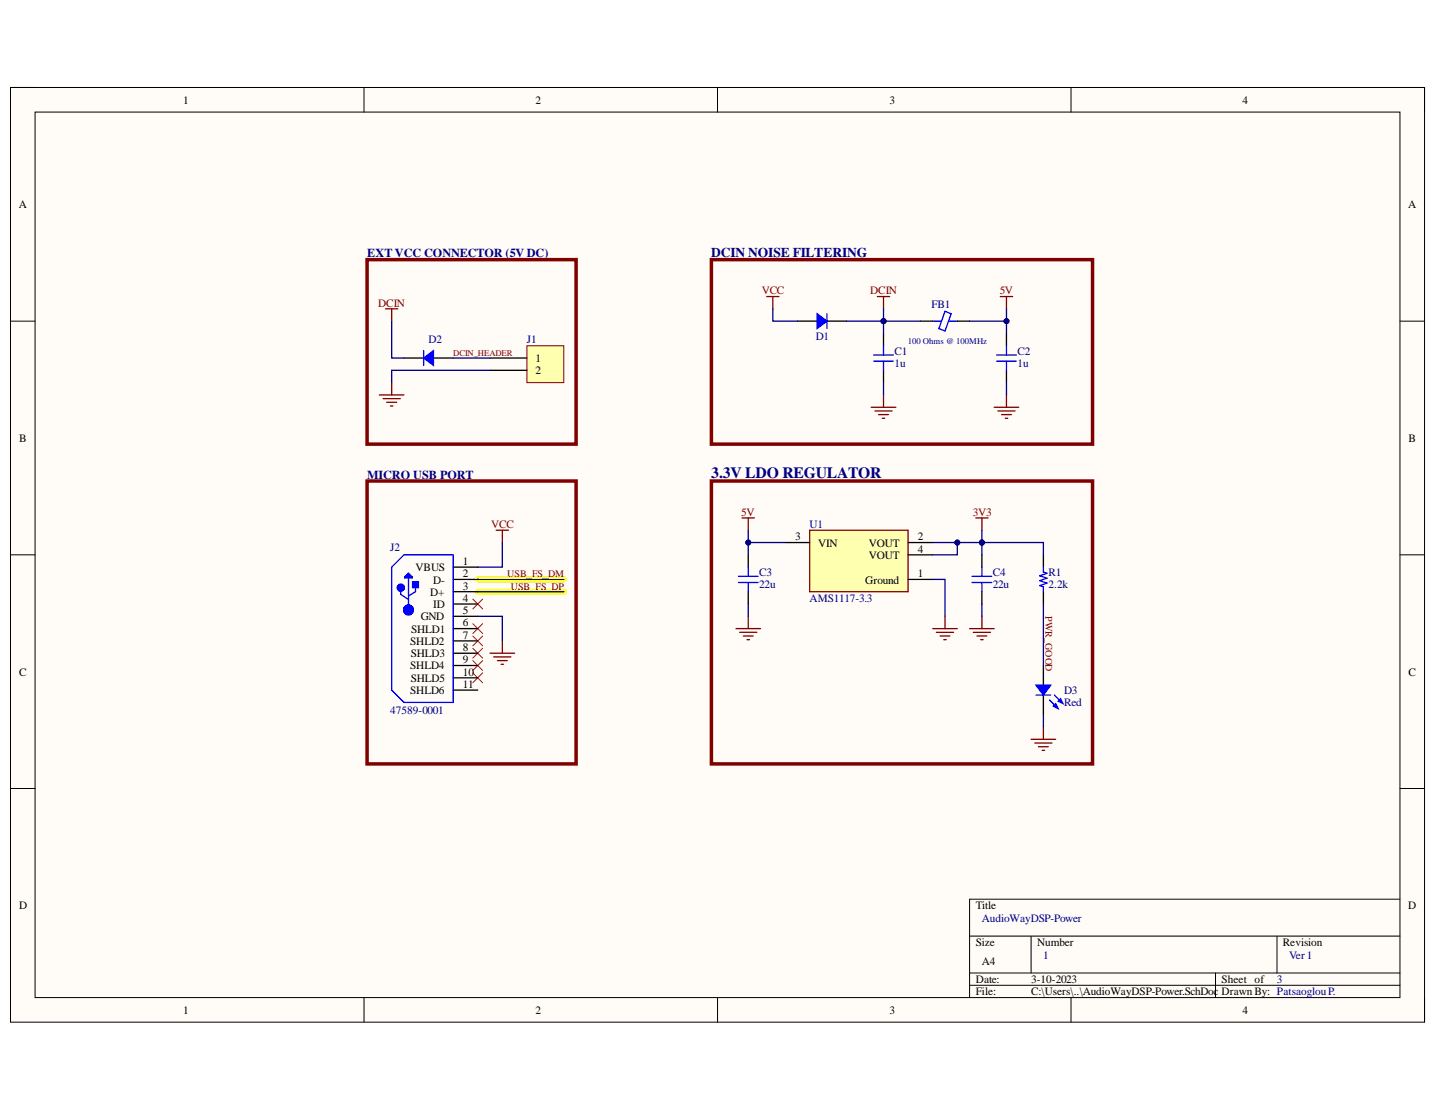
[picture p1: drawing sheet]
<svg xmlns="http://www.w3.org/2000/svg" width="279mm" height="216mm" viewBox="0 0 279 216" stroke-linecap="round" stroke-linejoin="round" font-family="sans-serif">
<path d="M2 17h275v181.6h-275z" fill-rule="evenodd" fill="#fffcf8"/>
<path d="M2 17h275v181.6h-275z" fill="none" stroke="#000" stroke-width=".19"/>
<path d="M6.8 21.8h265.4v172.1h-265.4z" fill-rule="evenodd" fill="#fffcf8"/>
<g fill="none" stroke="#000" stroke-width=".19">
<path d="M2 17h4.8M70.8 17v4.8M139.5 17v4.8M208.2 17v4.8M272.2 17h4.8v4.8M6.8 21.8h265.4v172.1h-265.4zM2 62.4h4.8M272.2 62.4h4.8M2 107.8h4.8M272.2 107.8h4.8M2 153.2h4.8M272.2 153.2h4.8"/>
<path d="M272.2 174.7h-83.7v19.2M70.8 193.9v4.7M139.5 193.9v4.7M188.5 181.9h83.7M188.5 189.1h83.7M188.5 191.5h83.7M200.5 181.9v7.2M208.2 193.9v4.7M236.3 189.1v4.8M248.3 181.9v7.2M277 193.9v4.7"/>
</g>
<path d="M92.9 115h16.7M92.9 112.6h16.7" fill="none" stroke="#ff0" stroke-width="1.2"/>
<path d="M181.4 62.4h1.6M183.7 60.5l1.2 .5-1.2 3.3-1.2-.5zM184.5 62.4h1.6" fill="none" stroke="#00f" stroke-width=".25"/>
<path d="M179 62.4h2.4M186.1 62.4h2.4" fill="none" stroke="#000" stroke-width=".25"/>
<g fill="none" stroke="#800000" stroke-width=".25">
<path d="M170.6 57.6h2.4M171.8 57.6v2.4M194.5 57.6h2.4M195.7 57.6v2.4M169.4 79.1h4.8M170.1 79.9h3.4M171.8 76.7v2.4M193.3 79.1h4.8M194 79.9h3.4M195.7 76.8v2.3M170.8 80.6h1.9M171.5 81.3h.5"/>
<path d="M194.7 80.6h2M195.5 81.3h.4"/>
</g>
<path d="M157.4 103h19.2v12h-19.2z" fill-rule="evenodd" fill="#ffffb0"/>
<g fill="none" stroke="#800000" stroke-width=".25">
<path d="M73.8 76.7h4.7M74.5 77.5h3.3M75.2 78.2h1.9M75.9 78.9h.5M76.2 74.4v2.3M144.3 100.6h2.4M145.5 100.6v2.4M145.5 119.8v2.4M157.4 103h19.2v12h-19.2zM183.7 119.8v2.4M189.7 100.7h2.4M190.9 100.7v2.3"/>
<path d="M190.9 119.8v2.4M143.1 122.2h4.8M143.8 122.9h3.4M144.5 123.6h1.9M145.2 124.3h.5M181.4 122.2h4.7M182.1 122.9h3.3M182.8 123.6h1.9M183.5 124.3h.5M188.5 122.2h4.8M189.2 122.9h3.4M190 123.6h1.9"/>
<path d="M190.7 124.3h.5"/>
</g>
<path d="M78.5 69.6h3.9M84.3 69.6h3.8M145.5 107.8v2.4M145.5 115v2.4M152.7 105.4h4.7M176.6 105.4h4.8M176.6 107.8h4.8M176.6 112.6h4.8M190.9 107.8v2.4M190.9 115v2.4" fill="none" stroke="#000" stroke-width=".25"/>
<path d="M82.4 68.1v2.9M143.6 112h3.8M143.6 113.2h3.8M145.5 110.2v1.8M145.5 113.2v1.8M189 112h3.8M189 113.2h3.8M190.9 110.2v1.8M190.9 113.2v1.8" fill="none" stroke="#00f" stroke-width=".25"/>
<path d="M138.3 50.5h74.1v35.8h-74.1zM138.3 93.5h74.1v55h-74.1z" fill="none" stroke="#800000" stroke-width=".68"/>
<path d="M82.4 69.6l1.9-1.5v2.9z" fill="#00f"/>
<path d="M82.4 69.6l1.9-1.5v2.9zM201.4 135.1h2.9" fill="none" stroke="#00f" stroke-width=".25"/>
<path d="M71.4 50.5h40.6v35.8h-40.6z" fill="none" stroke="#800000" stroke-width=".68"/>
<path d="M200.5 143.7h4.8M201.2 144.4h3.3M201.9 145.1h1.9M202.6 145.8h.5M202.9 141.3v2.4" fill="none" stroke="#800000" stroke-width=".25"/>
<path d="M202.9 129.3v3.9M202.9 135.1v3.8" fill="none" stroke="#000" stroke-width=".25"/>
<path d="M201.4 133.2h2.9l-1.4 1.9z" fill="#00f"/>
<path d="M201.4 133.2h2.9l-1.4 1.9zM205 135.1l1.2 1.2" fill="none" stroke="#00f" stroke-width=".25"/>
<path d="M205.7 136.3l.5-.5 .5 .9z" fill="#00f"/>
<path d="M204.1 136l1.4 1.5M205.7 136.3l.5-.5 .5 .9z" fill="none" stroke="#00f" stroke-width=".25"/>
<path d="M204.8 137.2l.5-.5 .4 1z" fill="#00f"/>
<path d="M202.9 110.2v1l.7 .2-1.4 .5 1.4 .5-1.4 .4 1.4 .5-1.4 .5 .7 .2v1M204.8 137.2l.5-.5 .4 1z" fill="none" stroke="#00f" stroke-width=".25"/>
<path d="M202.9 107.8v2.4M202.9 115v2.4" fill="none" stroke="#000" stroke-width=".25"/>
<path d="M102.4 67.2h7.2v7.2h-7.2z" fill-rule="evenodd" fill="#ffffb0"/>
<path d="M102.4 67.2h7.2v7.2h-7.2z" fill="none" stroke="#800000" stroke-width=".19"/>
<path d="M95.3 69.6h7.1M95.3 72h7.1M155 62.4h3.9M160.8 62.4h3.8" fill="none" stroke="#000" stroke-width=".25"/>
<path d="M149.1 57.6h2.4M150.3 57.6v2.4" fill="none" stroke="#800000" stroke-width=".25"/>
<path d="M160.8 61v2.8" fill="none" stroke="#00f" stroke-width=".25"/>
<path d="M158.9 61l1.9 1.4-1.9 1.4z" fill="#00f"/>
<path d="M158.9 61l1.9 1.4-1.9 1.4zM169.9 69h3.8M169.9 70.2h3.8M171.8 67.2v1.8M171.8 70.2v1.8M193.8 69h3.8M193.8 70.2h3.8M195.7 67.2v1.8M195.7 70.2v1.8" fill="none" stroke="#00f" stroke-width=".25"/>
<path d="M75 60h2.3M76.2 60v2.4M96.5 103h2.4M97.7 103v2.4M95.3 126.9h4.8M96 127.7h3.3M96.7 128.4h1.9M97.4 129.1h.5M97.7 124.5v2.4" fill="none" stroke="#800000" stroke-width=".25"/>
<path d="M91.9 116.4l1.9 1.9M93.8 116.4l-1.9 1.9M91.9 130.8l1.9 1.9M91.9 128.4l1.9 1.9M91.9 126l1.9 1.9M91.9 123.6l1.9 1.9M91.9 121.2l1.9 1.9M93.8 130.8l-1.9 1.9M93.8 128.4l-1.9 1.9M93.8 126l-1.9 1.9M93.8 123.6l-1.9 1.9M93.8 121.2l-1.9 1.9" fill="none" stroke="#f00" stroke-width=".19"/>
<path d="M71.4 93.5h40.6v55h-40.6z" fill="none" stroke="#800000" stroke-width=".68"/>
<path d="M171.8 64.8v2.4M171.8 72v2.4M195.7 64.8v2.4M195.7 72v2.4" fill="none" stroke="#000" stroke-width=".25"/>
<path d="M179 62.4h-7.2v2.4" fill="none" stroke="#000080" stroke-width=".25"/>
<circle cx="171.8" cy="62.4" r=".48" fill="#000080"/>
<circle cx="171.8" cy="62.4" r=".48" fill="none" stroke="#000080" stroke-width=".19"/>
<path d="M171.8 74.4v2.3M188.5 62.4h7.2v2.4M195.7 74.4v2.4" fill="none" stroke="#000080" stroke-width=".25"/>
<circle cx="195.7" cy="62.4" r=".48" fill="#000080"/>
<circle cx="195.7" cy="62.4" r=".48" fill="none" stroke="#000080" stroke-width=".19"/>
<path d="M195.7 60v2.4" fill="none" stroke="#000080" stroke-width=".25"/>
<circle cx="195.7" cy="62.4" r=".48" fill="#000080"/>
<circle cx="195.7" cy="62.4" r=".48" fill="none" stroke="#000080" stroke-width=".19"/>
<path d="M171.8 60v2.4" fill="none" stroke="#000080" stroke-width=".25"/>
<circle cx="171.8" cy="62.4" r=".48" fill="#000080"/>
<circle cx="171.8" cy="62.4" r=".48" fill="none" stroke="#000080" stroke-width=".19"/>
<path d="M186.1 105.4v2.4h-4.7" fill="none" stroke="#000080" stroke-width=".25"/>
<circle cx="186.1" cy="105.4" r=".48" fill="#000080"/>
<circle cx="186.1" cy="105.4" r=".48" fill="none" stroke="#000080" stroke-width=".19"/>
<path d="M145.5 103v2.4M145.5 117.4v2.4M181.4 112.6h2.3v7.2M190.9 117.4v2.4" fill="none" stroke="#000080" stroke-width=".25"/>
<circle cx="145.5" cy="105.4" r=".48" fill="#000080"/>
<circle cx="145.5" cy="105.4" r=".48" fill="none" stroke="#000080" stroke-width=".19"/>
<path d="M190.9 103v2.4" fill="none" stroke="#000080" stroke-width=".25"/>
<circle cx="190.9" cy="105.4" r=".48" fill="#000080"/>
<circle cx="190.9" cy="105.4" r=".48" fill="none" stroke="#000080" stroke-width=".19"/>
<path d="M190.9 105.4v2.4M202.9 138.9v2.4" fill="none" stroke="#000080" stroke-width=".25"/>
<circle cx="190.9" cy="105.4" r=".48" fill="#000080"/>
<circle cx="190.9" cy="105.4" r=".48" fill="none" stroke="#000080" stroke-width=".19"/>
<path d="M190.9 105.4h12v2.4" fill="none" stroke="#000080" stroke-width=".25"/>
<circle cx="190.9" cy="105.4" r=".48" fill="#000080"/>
<circle cx="190.9" cy="105.4" r=".48" fill="none" stroke="#000080" stroke-width=".19"/>
<path d="M152.7 105.4h-7.2v2.4M202.9 117.4v11.9" fill="none" stroke="#000080" stroke-width=".25"/>
<circle cx="145.5" cy="105.4" r=".48" fill="#000080"/>
<circle cx="145.5" cy="105.4" r=".48" fill="none" stroke="#000080" stroke-width=".19"/>
<path d="M181.4 105.4h9.5" fill="none" stroke="#000080" stroke-width=".25"/>
<circle cx="186.1" cy="105.4" r=".48" fill="#000080"/>
<circle cx="186.1" cy="105.4" r=".48" fill="none" stroke="#000080" stroke-width=".19"/>
<circle cx="190.9" cy="105.4" r=".48" fill="#000080"/>
<circle cx="190.9" cy="105.4" r=".48" fill="none" stroke="#000080" stroke-width=".19"/>
<path d="M76.2 62.4v7.2h2.3M95.3 72h-19.1v2.4M150.3 60v2.4h4.7M164.6 62.4h7.2" fill="none" stroke="#000080" stroke-width=".25"/>
<circle cx="171.8" cy="62.4" r=".48" fill="#000080"/>
<circle cx="171.8" cy="62.4" r=".48" fill="none" stroke="#000080" stroke-width=".19"/>
<path d="M88.1 69.6h7.2M92.9 119.8h4.8v4.7M92.9 115h16.7M92.9 112.6h16.7M97.7 105.4v4.8h-4.8" fill="none" stroke="#000080" stroke-width=".25"/>
<path d="M88.1 110.2h4.8M88.1 112.6h4.8M88.1 115h4.8M88.1 117.4h4.8M88.1 119.8h4.8M88.1 122.2h4.8M88.1 124.5h4.8M88.1 126.9h4.8M88.1 129.3h4.8" fill="none" stroke="#000" stroke-width=".25"/>
<path d="M77.9 114.6v.9l1.5 1M78.7 112.1l.7-.7 .8 .7v.2h-1.5zM78.7 112.1h1.3M79.4 112.3v6.2M79.4 111.6l-.4 .3h.8l-.4-.1M80.8 113.9v1.1l-1.4 .8M88.1 107.8h-9.6l-2.3 2.4v23.9l2.3 2.4" fill="none" stroke="#00f" stroke-width=".25"/>
<path d="M80.2 113.1h1.2v1.1h-1.2z" fill-rule="evenodd" fill="#00f"/>
<path d="M80.2 113.1h1.2v1.1h-1.2zM88.1 107.8v28.7h-9.6" fill="none" stroke="#00f" stroke-width=".25"/>
<g fill="none" stroke="#00f" stroke-width="1.2">
<circle cx="77.9" cy="114.2" r=".19"/>
<circle cx="79.4" cy="118.5" r=".48"/>
</g>
<path d="M88.1 134.1h4.8M88.1 131.7h4.8" fill="none" stroke="#000" stroke-width=".25"/>
<text font-size="3" fill="#000080" x="138.3" y="92.9">3.3V LDO REGULATOR</text>
<text font-size="2.6" fill="#000080" x="138.3" y="49.9">DCIN NOISE FILTERING</text>
<g font-size="2.4" fill="#000080">
<text x="71.4" y="50">EXT VCC CONNECTOR (5V DC)</text>
<text x="71.4" y="93">MICRO USB PORT</text>
</g>
<g font-size="2.2">
<text x="35.6" y="20.1">1</text>
<text x="104.1" y="20.1">2</text>
<text x="173" y="20.1">3</text>
<text x="241.6" y="20.1">4</text>
<text x="3.6" y="40.4">A</text>
<text x="273.8" y="40.4">A</text>
<text x="104.1" y="70.4">1</text>
<text x="104.1" y="72.7">2</text>
<text x="3.7" y="85.8">B</text>
<text x="273.9" y="85.8">B</text>
<text x="154.6" y="105">3</text>
<text x="159.1" y="106.2">VIN</text>
<text x="168.9" y="106.2">VOUT</text>
<text x="178.5" y="105">2</text>
<text x="178.5" y="107.4">4</text>
<text x="80.8" y="110.9">VBUS</text>
<text x="84.2" y="113.4">D-</text>
<text x="90" y="109.8">1</text>
<text x="90" y="112.1">2</text>
<text x="168.2" y="113.4">Ground</text>
<text x="168.9" y="108.6">VOUT</text>
<text x="178.5" y="112.1">1</text>
<text x="83.7" y="115.8">D+</text>
<text x="84.2" y="118.1">ID</text>
<text x="90" y="114.6">3</text>
<text x="90" y="117">4</text>
<text x="90" y="119.3">5</text>
<text x="79.8" y="125.3">SHLD2</text>
<text x="79.9" y="123">SHLD1</text>
<text x="81.8" y="120.5">GND</text>
<text x="90" y="121.7">6</text>
<text x="90" y="124.1">7</text>
<text x="3.7" y="131.3">C</text>
<text x="79.8" y="130.1">SHLD4</text>
<text x="79.8" y="127.7">SHLD3</text>
<text x="90" y="126.5">8</text>
<text x="90" y="128.9">9</text>
<text x="90" y="131.3">10</text>
<text x="273.9" y="131.3">C</text>
<text x="79.8" y="134.9">SHLD6</text>
<text x="79.8" y="132.5">SHLD5</text>
<text x="90" y="133.7">11</text>
<text x="3.7" y="176.7">D</text>
<text x="189.7" y="176.7">Title</text>
<text x="273.8" y="176.7">D</text>
<text x="189.7" y="183.8">Size</text>
<text x="201.7" y="183.8">Number</text>
<text x="249.4" y="183.8">Revision</text>
<text x="189.7" y="191">Date:</text>
<text x="190.9" y="187.5">A4</text>
<text x="200.5" y="191">3-10-2023</text>
<text x="237.5" y="191">Sheet of</text>
<text x="35.6" y="197">1</text>
<text x="104.1" y="197">2</text>
<text x="173" y="197">3</text>
<text x="189.7" y="193.4">File:</text>
<text x="200.5" y="193.4">C:\Users\..\AudioWayDSP-Power.SchDoc</text>
<text x="237.5" y="193.4">Drawn By: PatsaoglouP.</text>
<text x="241.6" y="197">4</text>
</g>
<g font-size="2.2" fill="#800000">
<text x="73.5" y="59.6">DCIN</text>
<text x="148.1" y="57.2">VCC</text>
<text x="169.2" y="57.2">DCIN</text>
<text x="194.4" y="57.2">5V</text>
<text x="144.1" y="100.2">5V</text>
<text x="189.1" y="100.2">3V3</text>
<text x="95.5" y="102.6">VCC</text>
</g>
<g font-size="2.2" fill="#000080">
<text x="181.1" y="59.8">FB1</text>
<text x="83.3" y="66.7">D2</text>
<text x="102.4" y="66.7">J1</text>
<text x="158.6" y="66">D1</text>
<text x="173.9" y="71.3">1u</text>
<text x="173.9" y="68.9">C1</text>
<text x="197.8" y="71.3">1u</text>
<text x="197.8" y="68.9">C2</text>
<text x="75.9" y="107.1">J2</text>
<text x="157.4" y="102.6">U1</text>
<text x="147.6" y="112">C3</text>
<text x="193" y="112">C4</text>
<text x="203.9" y="112">R1</text>
<text x="147.6" y="114.3">22u</text>
<text x="157.4" y="117">AMS1117-3.3</text>
<text x="193" y="114.3">22u</text>
<text x="203.9" y="114.3">2.2k</text>
<text x="206.9" y="134.9">D3</text>
<text x="206.9" y="137.2">Red</text>
<text x="75.9" y="138.7">47589-0001</text>
<text x="190.9" y="179.1">AudioWayDSP-Power</text>
<text x="202.8" y="186.3">1</text>
<text x="248.3" y="191">3</text>
<text x="250.6" y="186.3">Ver1</text>
</g>
<g font-size="1.9" fill="#800000">
<text x="98.6" y="112.2">USB_FS_DM</text>
<text x="99.3" y="114.6">USB_FS_DP</text>
<text x="203.3" y="119.7" transform="rotate(90 203.3 119.7)">PWR_GOOD</text>
</g>
<text font-size="1.7" fill="#800000" x="88.1" y="69.3">DCIN_HEADER</text>
<text font-size="1.7" fill="#000080" x="176.5" y="66.8">100 Ohms @ 100MHz</text>
</svg>
